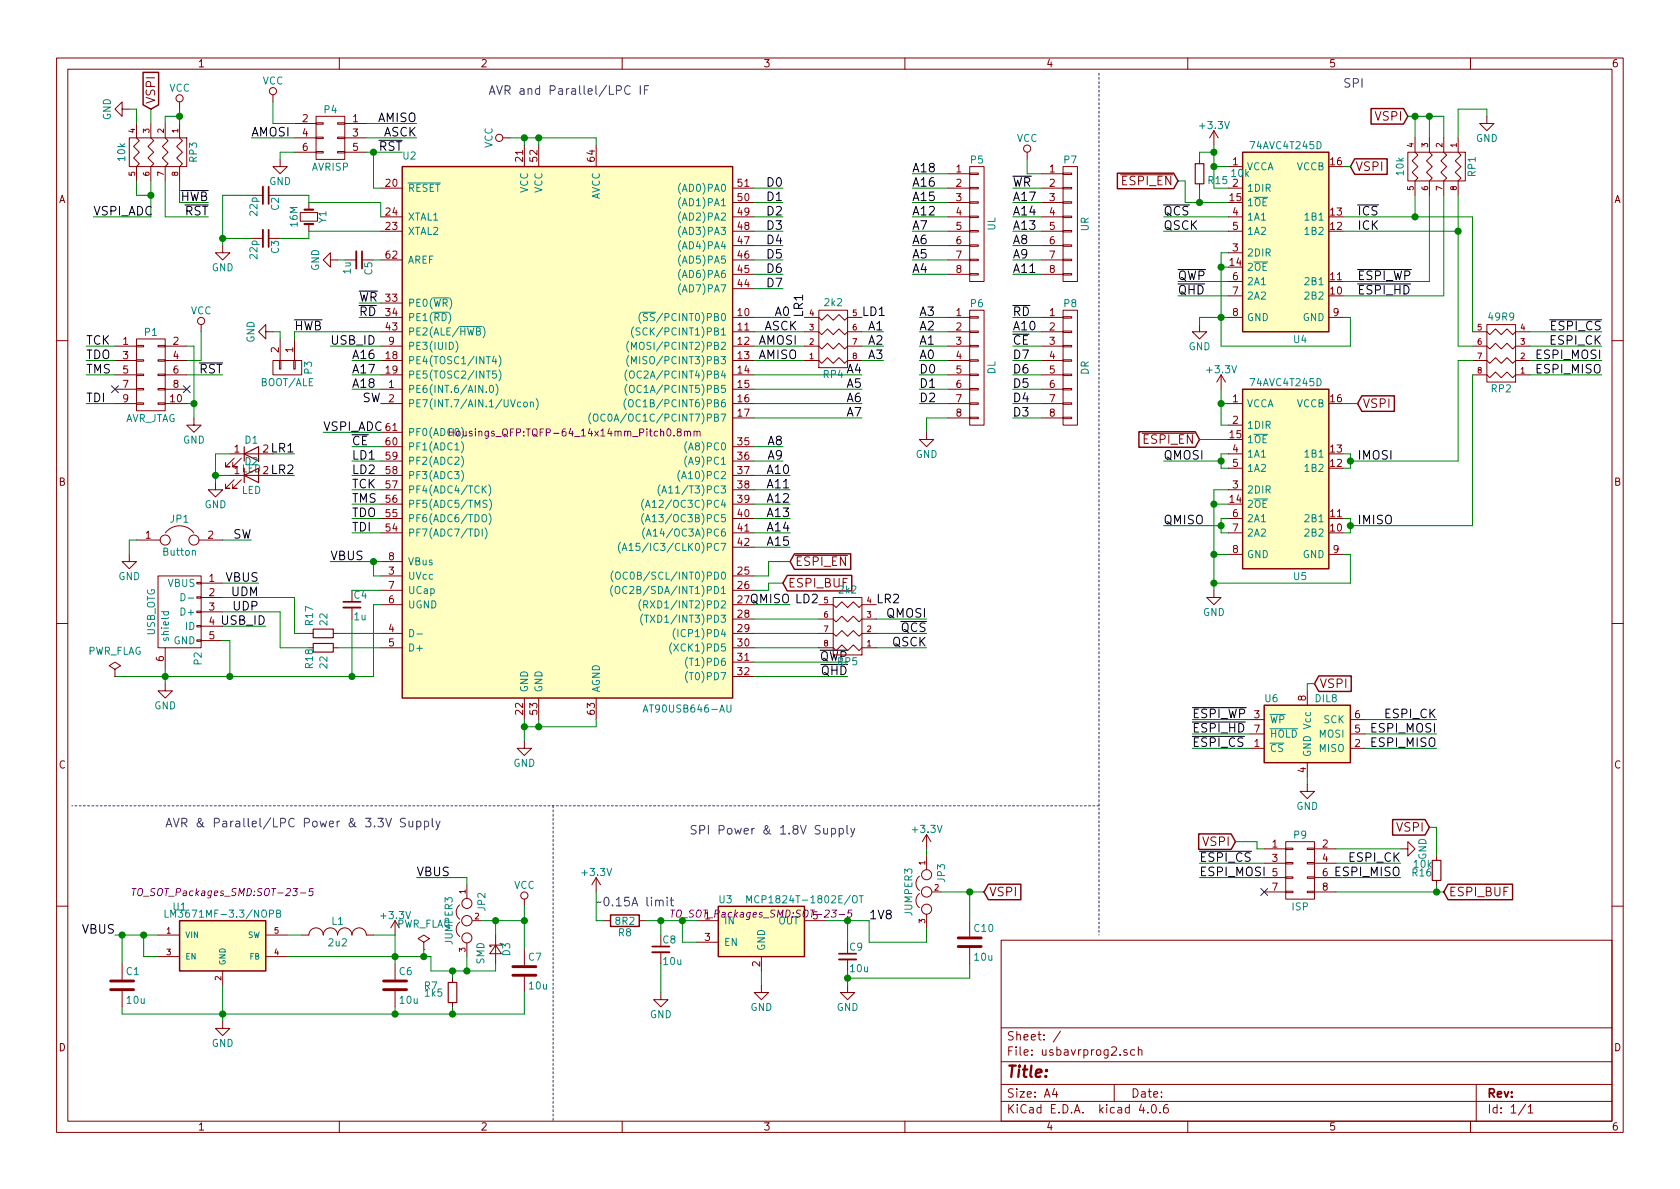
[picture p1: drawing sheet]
EESchema Schematic File Version 2
LIBS:usbavrprog2-rescue
LIBS:power
LIBS:device
LIBS:transistors
LIBS:conn
LIBS:linear
LIBS:regul
LIBS:74xx
LIBS:cmos4000
LIBS:adc-dac
LIBS:memory
LIBS:xilinx
LIBS:microcontrollers
LIBS:dsp
LIBS:microchip
LIBS:analog_switches
LIBS:motorola
LIBS:texas
LIBS:intel
LIBS:audio
LIBS:interface
LIBS:digital-audio
LIBS:philips
LIBS:display
LIBS:cypress
LIBS:siliconi
LIBS:opto
LIBS:atmel
LIBS:contrib
LIBS:valves
LIBS:at90usb646-au
LIBS:companions
LIBS:superhflash-cache
LIBS:usbavrprog2-cache
EELAYER 25 0
EELAYER END
$Descr A4 11693 8268
encoding utf-8
Sheet 1 1
Title ""
Date ""
Rev ""
Comp ""
Comment1 ""
Comment2 ""
Comment3 ""
Comment4 ""
$EndDescr
$Comp
L AT90USB646-AU U2
U 1 1
P 3950 3000
F 0 "U2" H 2800 4900 50  0000 L BNN
F 1 "AT90USB646-AU" H 5100 1050 50  0000 R BNN
F 2 "Housings_QFP:TQFP-64_14x14mm_Pitch0.8mm" H 4000 3000 50  0000 C CNN
F 3 "" H 3950 3000 50  0000 C CNN
	1    3950 3000
	1    0    0    -1  
$EndComp
$Comp
L USB_OTG-RESCUE-usbavrprog2 P2
U 1 1
P 1250 4250
F 0 "P2" H 1575 4125 50  0000 C CNN
F 1 "USB_OTG" H 1250 4450 50  0000 C CNN
F 2 "Connect:USB_Micro-B" V 1200 4150 50  0001 C CNN
F 3 "" V 1200 4150 50  0000 C CNN
	1    1250 4250
	0    -1   1    0   
$EndComp
$Comp
L GND #PWR01
U 1 1
P 1150 4750
F 0 "#PWR01" H 1150 4500 50  0001 C CNN
F 1 "GND" H 1150 4600 50  0000 C CNN
F 2 "" H 1150 4750 50  0000 C CNN
F 3 "" H 1150 4750 50  0000 C CNN
	1    1150 4750
	1    0    0    -1  
$EndComp
Text Label 1850 4350 2    60   ~ 0
USB_ID
Text Label 1800 4050 2    60   ~ 0
VBUS
Text Label 2300 3900 0    60   ~ 0
VBUS
Text Label 1800 4150 2    60   ~ 0
UDM
Text Label 1800 4250 2    60   ~ 0
UDP
$Comp
L GND #PWR02
U 1 1
P 3650 5150
F 0 "#PWR02" H 3650 4900 50  0001 C CNN
F 1 "GND" H 3650 5000 50  0000 C CNN
F 2 "" H 3650 5150 50  0000 C CNN
F 3 "" H 3650 5150 50  0000 C CNN
	1    3650 5150
	1    0    0    -1  
$EndComp
Text Label 2300 2400 0    60   ~ 0
USB_ID
$Comp
L C_Small C4
U 1 1
P 2450 4200
F 0 "C4" H 2460 4270 50  0000 L CNN
F 1 "1u" H 2460 4120 50  0000 L CNN
F 2 "Capacitors_SMD:C_0603_HandSoldering" H 2450 4200 50  0001 C CNN
F 3 "" H 2450 4200 50  0000 C CNN
	1    2450 4200
	1    0    0    -1  
$EndComp
$Comp
L TLV70018DDC U3
U 1 1
P 5300 6450
F 0 "U3" H 5050 6650 50  0000 C CNN
F 1 "MCP1824T-1802E/OT" H 5600 6650 50  0000 C CNN
F 2 "TO_SOT_Packages_SMD:SOT-23-5" H 5300 6550 50  0000 C CIN
F 3 "" H 5300 6450 50  0000 C CNN
	1    5300 6450
	1    0    0    -1  
$EndComp
$Comp
L R R8
U 1 1
P 4350 6400
F 0 "R8" V 4430 6400 50  0000 C CNN
F 1 "8R2" V 4350 6400 50  0000 C CNN
F 2 "Resistors_SMD:R_2512_HandSoldering" V 4280 6400 50  0001 C CNN
F 3 "" H 4350 6400 50  0000 C CNN
	1    4350 6400
	0    1    1    0   
$EndComp
$Comp
L +3.3V #PWR03
U 1 1
P 4150 6200
F 0 "#PWR03" H 4150 6050 50  0001 C CNN
F 1 "+3.3V" H 4150 6340 50  0000 C CNN
F 2 "" H 4150 6200 50  0000 C CNN
F 3 "" H 4150 6200 50  0000 C CNN
	1    4150 6200
	1    0    0    -1  
$EndComp
$Comp
L C_Small C8
U 1 1
P 4600 6600
F 0 "C8" H 4610 6670 50  0000 L CNN
F 1 "10u" H 4610 6520 50  0000 L CNN
F 2 "Capacitors_SMD:C_0805_HandSoldering" H 4600 6600 50  0001 C CNN
F 3 "" H 4600 6600 50  0000 C CNN
	1    4600 6600
	1    0    0    -1  
$EndComp
$Comp
L GND #PWR04
U 1 1
P 4600 6900
F 0 "#PWR04" H 4600 6650 50  0001 C CNN
F 1 "GND" H 4600 6750 50  0000 C CNN
F 2 "" H 4600 6900 50  0000 C CNN
F 3 "" H 4600 6900 50  0000 C CNN
	1    4600 6900
	1    0    0    -1  
$EndComp
$Comp
L C_Small C9
U 1 1
P 5900 6650
F 0 "C9" H 5910 6720 50  0000 L CNN
F 1 "10u" H 5910 6570 50  0000 L CNN
F 2 "Capacitors_SMD:C_0805_HandSoldering" H 5900 6650 50  0001 C CNN
F 3 "" H 5900 6650 50  0000 C CNN
	1    5900 6650
	1    0    0    -1  
$EndComp
$Comp
L GND #PWR05
U 1 1
P 5300 6850
F 0 "#PWR05" H 5300 6600 50  0001 C CNN
F 1 "GND" H 5300 6700 50  0000 C CNN
F 2 "" H 5300 6850 50  0000 C CNN
F 3 "" H 5300 6850 50  0000 C CNN
	1    5300 6850
	1    0    0    -1  
$EndComp
$Comp
L GND #PWR06
U 1 1
P 5900 6850
F 0 "#PWR06" H 5900 6600 50  0001 C CNN
F 1 "GND" H 5900 6700 50  0000 C CNN
F 2 "" H 5900 6850 50  0000 C CNN
F 3 "" H 5900 6850 50  0000 C CNN
	1    5900 6850
	1    0    0    -1  
$EndComp
Text Notes 4150 6300 0    60   ~ 0
~~0.15A limit
Text GLabel 6850 6200 2    60   Input ~ 0
VSPI
Text GLabel 8200 1250 0    60   Input ~ 0
~ESPI_EN
$Comp
L 74AVC4T245D U4
U 1 1
P 8950 1650
F 0 "U4" H 9050 950 50  0000 C CNN
F 1 "74AVC4T245D" H 8950 2300 50  0000 C CNN
F 2 "SMD_Packages:SO-16-N" H 8950 1550 50  0001 C CNN
F 3 "" H 8950 1550 50  0000 C CNN
	1    8950 1650
	1    0    0    -1  
$EndComp
$Comp
L +3.3V #PWR07
U 1 1
P 8450 1000
F 0 "#PWR07" H 8450 850 50  0001 C CNN
F 1 "+3.3V" H 8450 1140 50  0000 C CNN
F 2 "" H 8450 1000 50  0000 C CNN
F 3 "" H 8450 1000 50  0000 C CNN
	1    8450 1000
	1    0    0    -1  
$EndComp
$Comp
L GND #PWR08
U 1 1
P 8350 2250
F 0 "#PWR08" H 8350 2000 50  0001 C CNN
F 1 "GND" H 8350 2100 50  0000 C CNN
F 2 "" H 8350 2250 50  0000 C CNN
F 3 "" H 8350 2250 50  0000 C CNN
	1    8350 2250
	1    0    0    -1  
$EndComp
Text GLabel 9400 1150 2    60   Input ~ 0
VSPI
$Comp
L 74AVC4T245D U5
U 1 1
P 8950 3300
F 0 "U5" H 9050 2600 50  0000 C CNN
F 1 "74AVC4T245D" H 8950 3950 50  0000 C CNN
F 2 "SMD_Packages:SO-16-N" H 8950 3200 50  0001 C CNN
F 3 "" H 8950 3200 50  0000 C CNN
	1    8950 3300
	1    0    0    -1  
$EndComp
$Comp
L +3.3V #PWR09
U 1 1
P 8500 2700
F 0 "#PWR09" H 8500 2550 50  0001 C CNN
F 1 "+3.3V" H 8500 2840 50  0000 C CNN
F 2 "" H 8500 2700 50  0000 C CNN
F 3 "" H 8500 2700 50  0000 C CNN
	1    8500 2700
	1    0    0    -1  
$EndComp
Text GLabel 9450 2800 2    60   Input ~ 0
VSPI
Text GLabel 8350 3050 0    60   Input ~ 0
~ESPI_EN
$Comp
L GND #PWR010
U 1 1
P 8450 4100
F 0 "#PWR010" H 8450 3850 50  0001 C CNN
F 1 "GND" H 8450 3950 50  0000 C CNN
F 2 "" H 8450 4100 50  0000 C CNN
F 3 "" H 8450 4100 50  0000 C CNN
	1    8450 4100
	1    0    0    -1  
$EndComp
$Comp
L R_PACK4 RP1
U 1 1
P 9800 1150
F 0 "RP1" H 9800 1600 50  0000 C CNN
F 1 "10k" H 9800 1100 50  0000 C CNN
F 2 "Resistors_SMD:R_Array_Concave_4x0603" H 9800 1150 50  0001 C CNN
F 3 "" H 9800 1150 50  0000 C CNN
	1    9800 1150
	0    1    1    0   
$EndComp
Text GLabel 9800 800  0    60   Input ~ 0
VSPI
$Comp
L GND #PWR011
U 1 1
P 10350 800
F 0 "#PWR011" H 10350 550 50  0001 C CNN
F 1 "GND" H 10350 650 50  0000 C CNN
F 2 "" H 10350 800 50  0000 C CNN
F 3 "" H 10350 800 50  0000 C CNN
	1    10350 800 
	1    0    0    -1  
$EndComp
Text Label 11150 2300 2    60   ~ 0
~ESPI_CS
Text Label 11150 2400 2    60   ~ 0
ESPI_CK
Text Label 9450 1950 0    60   ~ 0
~ESPI_WP
Text Label 9450 2050 0    60   ~ 0
~ESPI_HD
Text Label 11150 2500 2    60   ~ 0
ESPI_MOSI
Text Label 11150 2600 2    60   ~ 0
ESPI_MISO
$Comp
L AT25_EEPROM U6
U 1 1
P 9100 5100
F 0 "U6" H 8800 5350 50  0000 L CNN
F 1 "DIL8" H 9150 5350 50  0000 L CNN
F 2 "Power_Integrations:PDIP-8" H 8750 5050 50  0001 C CNN
F 3 "" H 8750 5050 50  0000 C CNN
	1    9100 5100
	1    0    0    -1  
$EndComp
$Comp
L GND #PWR012
U 1 1
P 9100 5450
F 0 "#PWR012" H 9100 5200 50  0001 C CNN
F 1 "GND" H 9100 5300 50  0000 C CNN
F 2 "" H 9100 5450 50  0000 C CNN
F 3 "" H 9100 5450 50  0000 C CNN
	1    9100 5450
	1    0    0    -1  
$EndComp
Text GLabel 9150 4750 2    60   Input ~ 0
VSPI
Text Label 8300 5100 0    60   ~ 0
~ESPI_HD
Text Label 8300 5000 0    60   ~ 0
~ESPI_WP
Text Label 8300 5200 0    60   ~ 0
~ESPI_CS
Text Label 10000 5200 2    60   ~ 0
ESPI_MISO
Text Label 10000 5100 2    60   ~ 0
ESPI_MOSI
Text Label 10000 5000 2    60   ~ 0
ESPI_CK
$Comp
L CONN_02X04 P9
U 1 1
P 9050 6050
F 0 "P9" H 9050 6300 50  0000 C CNN
F 1 "ISP" H 9050 5800 50  0000 C CNN
F 2 "Pin_Headers:Pin_Header_Straight_2x04_Pitch2.54mm" H 9050 4850 50  0001 C CNN
F 3 "" H 9050 4850 50  0000 C CNN
	1    9050 6050
	1    0    0    -1  
$EndComp
$Comp
L GND #PWR013
U 1 1
P 9750 5900
F 0 "#PWR013" H 9750 5650 50  0001 C CNN
F 1 "GND" H 9750 5750 50  0000 C CNN
F 2 "" H 9750 5900 50  0000 C CNN
F 3 "" H 9750 5900 50  0000 C CNN
	1    9750 5900
	0    -1   -1   0   
$EndComp
NoConn ~ 8800 6200
$Comp
L R_Small R16
U 1 1
P 10000 6050
F 0 "R16" H 10030 6070 50  0000 L CNN
F 1 "10k" H 10030 6010 50  0000 L CNN
F 2 "Resistors_SMD:R_0603_HandSoldering" H 10000 6050 50  0001 C CNN
F 3 "" H 10000 6050 50  0000 C CNN
	1    10000 6050
	-1   0    0    1   
$EndComp
Text GLabel 8600 5850 0    60   Input ~ 0
VSPI
Text Label 8350 6000 0    60   ~ 0
~ESPI_CS
Text Label 8350 6100 0    60   ~ 0
ESPI_MOSI
Text Label 9750 6000 2    60   ~ 0
ESPI_CK
Text Label 9750 6100 2    60   ~ 0
ESPI_MISO
Text GLabel 9950 5750 0    60   Input ~ 0
VSPI
Text GLabel 10050 6200 2    60   Input ~ 0
ESPI_BUF
$Comp
L R_PACK4 RP2
U 1 1
P 10450 2250
F 0 "RP2" H 10450 2700 50  0000 C CNN
F 1 "49R9" H 10450 2200 50  0000 C CNN
F 2 "Resistors_SMD:R_Array_Concave_4x0603" H 10450 2250 50  0001 C CNN
F 3 "" H 10450 2250 50  0000 C CNN
	1    10450 2250
	-1   0    0    1   
$EndComp
$Comp
L C C6
U 1 1
P 2750 6850
F 0 "C6" H 2775 6950 50  0000 L CNN
F 1 "10u" H 2775 6750 50  0000 L CNN
F 2 "Capacitors_SMD:C_0805_HandSoldering" H 2788 6700 30  0001 C CNN
F 3 "" H 2750 6850 60  0000 C CNN
	1    2750 6850
	1    0    0    -1  
$EndComp
$Comp
L C C1
U 1 1
P 850 6850
F 0 "C1" H 875 6950 50  0000 L CNN
F 1 "10u" H 875 6750 50  0000 L CNN
F 2 "Capacitors_SMD:C_0805_HandSoldering" H 888 6700 30  0001 C CNN
F 3 "" H 850 6850 60  0000 C CNN
	1    850  6850
	1    0    0    -1  
$EndComp
$Comp
L GND #PWR014
U 1 1
P 1550 7100
F 0 "#PWR014" H 1550 6850 50  0001 C CNN
F 1 "GND" H 1550 6950 50  0000 C CNN
F 2 "" H 1550 7100 60  0000 C CNN
F 3 "" H 1550 7100 60  0000 C CNN
	1    1550 7100
	1    0    0    -1  
$EndComp
$Comp
L LM3671MF-3.3/NOPB U1
U 1 1
P 1550 6550
F 0 "U1" H 1250 6800 50  0000 C CNN
F 1 "LM3671MF-3.3/NOPB" H 1550 6750 50  0000 C CNN
F 2 "TO_SOT_Packages_SMD:SOT-23-5" H 1550 6900 50  0000 C CIN
F 3 "" H 1550 6550 50  0000 C CNN
	1    1550 6550
	1    0    0    -1  
$EndComp
$Comp
L INDUCTOR_SMALL L1
U 1 1
P 2350 6500
F 0 "L1" H 2350 6600 50  0000 C CNN
F 1 "2u2" H 2350 6450 50  0000 C CNN
F 2 "Resistors_SMD:R_0805_HandSoldering" H 2350 6500 50  0001 C CNN
F 3 "" H 2350 6500 50  0000 C CNN
	1    2350 6500
	1    0    0    -1  
$EndComp
Text Label 800  6500 2    60   ~ 0
VBUS
$Comp
L JUMPER3 JP2
U 1 1
P 3250 6400
F 0 "JP2" H 3050 6300 50  0000 L CNN
F 1 "JUMPER3" H 3250 6500 50  0000 C BNN
F 2 "Pin_Headers:Pin_Header_Straight_1x03_Pitch2.54mm" H 3250 6400 50  0001 C CNN
F 3 "" H 3250 6400 50  0000 C CNN
	1    3250 6400
	0    -1   1    0   
$EndComp
$Comp
L +3.3V #PWR015
U 1 1
P 2750 6500
F 0 "#PWR015" H 2750 6350 50  0001 C CNN
F 1 "+3.3V" H 2750 6640 50  0000 C CNN
F 2 "" H 2750 6500 50  0000 C CNN
F 3 "" H 2750 6500 50  0000 C CNN
	1    2750 6500
	1    0    0    -1  
$EndComp
Text Label 2900 6100 0    60   ~ 0
VBUS
$Comp
L VCC #PWR016
U 1 1
P 3650 6300
F 0 "#PWR016" H 3650 6150 50  0001 C CNN
F 1 "VCC" H 3650 6450 50  0000 C CNN
F 2 "" H 3650 6300 50  0000 C CNN
F 3 "" H 3650 6300 50  0000 C CNN
	1    3650 6300
	1    0    0    -1  
$EndComp
$Comp
L C C7
U 1 1
P 3650 6750
F 0 "C7" H 3675 6850 50  0000 L CNN
F 1 "10u" H 3675 6650 50  0000 L CNN
F 2 "Capacitors_SMD:C_0805_HandSoldering" H 3688 6600 30  0001 C CNN
F 3 "" H 3650 6750 60  0000 C CNN
	1    3650 6750
	1    0    0    -1  
$EndComp
$Comp
L D_Schottky_Small D3
U 1 1
P 3450 6600
F 0 "D3" H 3400 6680 50  0000 L CNN
F 1 "SMD" H 3400 6500 50  0000 L CNN
F 2 "Diodes_SMD:D_SOD-323_HandSoldering" V 3450 6600 50  0001 C CNN
F 3 "" V 3450 6600 50  0000 C CNN
	1    3450 6600
	0    1    1    0   
$EndComp
$Comp
L JUMPER3 JP3
U 1 1
P 6450 6200
F 0 "JP3" H 6250 6100 50  0000 L CNN
F 1 "JUMPER3" H 6450 6300 50  0000 C BNN
F 2 "Pin_Headers:Pin_Header_Straight_1x03_Pitch2.54mm" H 6450 6200 50  0001 C CNN
F 3 "" H 6450 6200 50  0000 C CNN
	1    6450 6200
	0    -1   1    0   
$EndComp
$Comp
L C C10
U 1 1
P 6750 6550
F 0 "C10" H 6775 6650 50  0000 L CNN
F 1 "10u" H 6775 6450 50  0000 L CNN
F 2 "Capacitors_SMD:C_0805_HandSoldering" H 6788 6400 30  0001 C CNN
F 3 "" H 6750 6550 60  0000 C CNN
	1    6750 6550
	1    0    0    -1  
$EndComp
Text Label 6050 6400 0    60   ~ 0
1V8
$Comp
L +3.3V #PWR017
U 1 1
P 6450 5900
F 0 "#PWR017" H 6450 5750 50  0001 C CNN
F 1 "+3.3V" H 6450 6040 50  0000 C CNN
F 2 "" H 6450 5900 50  0000 C CNN
F 3 "" H 6450 5900 50  0000 C CNN
	1    6450 5900
	1    0    0    -1  
$EndComp
$Comp
L VCC #PWR018
U 1 1
P 3550 950
F 0 "#PWR018" H 3550 800 50  0001 C CNN
F 1 "VCC" H 3550 1100 50  0000 C CNN
F 2 "" H 3550 950 50  0000 C CNN
F 3 "" H 3550 950 50  0000 C CNN
	1    3550 950 
	0    -1   -1   0   
$EndComp
$Comp
L C_Small C5
U 1 1
P 2500 1800
F 0 "C5" H 2510 1870 50  0000 L CNN
F 1 "1u" H 2510 1720 50  0000 L CNN
F 2 "Capacitors_SMD:C_0603_HandSoldering" H 2500 1800 50  0001 C CNN
F 3 "" H 2500 1800 50  0000 C CNN
	1    2500 1800
	0    1    1    0   
$EndComp
$Comp
L GND #PWR019
U 1 1
P 2350 1800
F 0 "#PWR019" H 2350 1550 50  0001 C CNN
F 1 "GND" H 2350 1650 50  0000 C CNN
F 2 "" H 2350 1800 50  0000 C CNN
F 3 "" H 2350 1800 50  0000 C CNN
	1    2350 1800
	0    1    1    0   
$EndComp
$Comp
L GND #PWR020
U 1 1
P 1900 2300
F 0 "#PWR020" H 1900 2050 50  0001 C CNN
F 1 "GND" H 1900 2150 50  0000 C CNN
F 2 "" H 1900 2300 50  0000 C CNN
F 3 "" H 1900 2300 50  0000 C CNN
	1    1900 2300
	0    1    1    0   
$EndComp
$Comp
L CONN_01X02 P3
U 1 1
P 2000 2550
F 0 "P3" H 2000 2700 50  0000 C CNN
F 1 "BOOT/ALE" V 2100 2550 50  0000 C CNN
F 2 "Pin_Headers:Pin_Header_Straight_1x02_Pitch2.54mm" H 2000 2550 50  0001 C CNN
F 3 "" H 2000 2550 50  0000 C CNN
	1    2000 2550
	0    1    1    0   
$EndComp
$Comp
L VCC #PWR021
U 1 1
P 1250 750
F 0 "#PWR021" H 1250 600 50  0001 C CNN
F 1 "VCC" H 1250 900 50  0000 C CNN
F 2 "" H 1250 750 50  0000 C CNN
F 3 "" H 1250 750 50  0000 C CNN
	1    1250 750 
	1    0    0    -1  
$EndComp
Text Label 2500 2200 0    60   ~ 0
~RD
Text Label 2500 2100 0    60   ~ 0
~WR
$Comp
L Crystal_Small Y1
U 1 1
P 2150 1500
F 0 "Y1" H 2150 1600 50  0000 C CNN
F 1 "16M" H 2150 1400 50  0000 C CNN
F 2 "Crystals:Crystal_HC49-U_Vertical" H 2150 1500 50  0001 C CNN
F 3 "" H 2150 1500 50  0000 C CNN
	1    2150 1500
	0    1    1    0   
$EndComp
$Comp
L C_Small C2
U 1 1
P 1850 1350
F 0 "C2" H 1860 1420 50  0000 L CNN
F 1 "22p" H 1860 1270 50  0000 L CNN
F 2 "Capacitors_SMD:C_0603_HandSoldering" H 1850 1350 50  0001 C CNN
F 3 "" H 1850 1350 50  0000 C CNN
	1    1850 1350
	0    1    1    0   
$EndComp
$Comp
L C_Small C3
U 1 1
P 1850 1650
F 0 "C3" H 1860 1720 50  0000 L CNN
F 1 "22p" H 1860 1570 50  0000 L CNN
F 2 "Capacitors_SMD:C_0603_HandSoldering" H 1850 1650 50  0001 C CNN
F 3 "" H 1850 1650 50  0000 C CNN
	1    1850 1650
	0    1    1    0   
$EndComp
$Comp
L GND #PWR022
U 1 1
P 1550 1700
F 0 "#PWR022" H 1550 1450 50  0001 C CNN
F 1 "GND" H 1550 1550 50  0000 C CNN
F 2 "" H 1550 1700 50  0000 C CNN
F 3 "" H 1550 1700 50  0000 C CNN
	1    1550 1700
	1    0    0    -1  
$EndComp
$Comp
L CONN_02X03 P4
U 1 1
P 2300 950
F 0 "P4" H 2300 1150 50  0000 C CNN
F 1 "AVRISP" H 2300 750 50  0000 C CNN
F 2 "Pin_Headers:Pin_Header_Straight_2x03_Pitch2.54mm" H 2300 -250 50  0001 C CNN
F 3 "" H 2300 -250 50  0000 C CNN
	1    2300 950 
	-1   0    0    -1  
$EndComp
$Comp
L GND #PWR023
U 1 1
P 1950 1100
F 0 "#PWR023" H 1950 850 50  0001 C CNN
F 1 "GND" H 1950 950 50  0000 C CNN
F 2 "" H 1950 1100 50  0000 C CNN
F 3 "" H 1950 1100 50  0000 C CNN
	1    1950 1100
	1    0    0    -1  
$EndComp
$Comp
L VCC #PWR024
U 1 1
P 1900 700
F 0 "#PWR024" H 1900 550 50  0001 C CNN
F 1 "VCC" H 1900 850 50  0000 C CNN
F 2 "" H 1900 700 50  0000 C CNN
F 3 "" H 1900 700 50  0000 C CNN
	1    1900 700 
	1    0    0    -1  
$EndComp
Text Label 2800 1050 2    60   ~ 0
~RST
Text Label 1750 950  0    60   ~ 0
AMOSI
Text Label 2900 850  2    60   ~ 0
AMISO
Text Label 2900 950  2    60   ~ 0
ASCK
Text Label 5550 2400 2    60   ~ 0
AMOSI
Text Label 5550 2500 2    60   ~ 0
AMISO
Text Label 5550 2300 2    60   ~ 0
ASCK
$Comp
L R_Small R15
U 1 1
P 8350 1200
F 0 "R15" H 8150 1250 50  0000 L CNN
F 1 "10k" H 8000 1200 50  0000 L CNN
F 2 "Resistors_SMD:R_0603_HandSoldering" H 8350 1200 50  0001 C CNN
F 3 "" H 8350 1200 50  0000 C CNN
	1    8350 1200
	-1   0    0    1   
$EndComp
Text Label 8200 1950 0    60   ~ 0
~QWP
Text Label 8200 2050 0    60   ~ 0
~QHD
Text Label 8100 1500 0    60   ~ 0
~QCS
Text Label 8100 1600 0    60   ~ 0
QSCK
Text Label 8100 3200 0    60   ~ 0
QMOSI
Text Label 8100 3650 0    60   ~ 0
QMISO
Text Label 6450 4400 2    60   ~ 0
~QCS
Text Label 6450 4500 2    60   ~ 0
QSCK
Text Label 6450 4300 2    60   ~ 0
QMOSI
Text Label 5500 4200 2    60   ~ 0
QMISO
Text Label 5900 4600 2    60   ~ 0
~QWP
Text Label 5900 4700 2    60   ~ 0
~QHD
Text GLabel 5500 3900 2    60   Input ~ 0
~ESPI_EN
Text GLabel 5450 4050 2    60   Input ~ 0
ESPI_BUF
$Comp
L GND #PWR025
U 1 1
P 900 750
F 0 "#PWR025" H 900 500 50  0001 C CNN
F 1 "GND" H 900 600 50  0000 C CNN
F 2 "" H 900 750 50  0000 C CNN
F 3 "" H 900 750 50  0000 C CNN
	1    900  750 
	0    1    1    0   
$EndComp
Text GLabel 1050 750  1    60   Input ~ 0
VSPI
$Comp
L R_Small R7
U 1 1
P 3150 6900
F 0 "R7" H 2950 6950 50  0000 L CNN
F 1 "1k5" H 2950 6900 50  0000 L CNN
F 2 "Resistors_SMD:R_0603_HandSoldering" H 3150 6900 50  0001 C CNN
F 3 "" H 3150 6900 50  0000 C CNN
	1    3150 6900
	1    0    0    -1  
$EndComp
$Comp
L CONN_01X08 P7
U 1 1
P 7450 1550
F 0 "P7" H 7450 2000 50  0000 C CNN
F 1 "UR" V 7550 1550 50  0000 C CNN
F 2 "Pin_Headers:Pin_Header_Straight_1x08_Pitch2.54mm" H 7450 1550 50  0001 C CNN
F 3 "" H 7450 1550 50  0000 C CNN
	1    7450 1550
	1    0    0    -1  
$EndComp
$Comp
L VCC #PWR026
U 1 1
P 7150 1100
F 0 "#PWR026" H 7150 950 50  0001 C CNN
F 1 "VCC" H 7150 1250 50  0000 C CNN
F 2 "" H 7150 1100 50  0000 C CNN
F 3 "" H 7150 1100 50  0000 C CNN
	1    7150 1100
	1    0    0    -1  
$EndComp
Text Label 7050 1300 0    60   ~ 0
~WR
Text Label 7050 1400 0    60   ~ 0
A17
Text Label 7050 1500 0    60   ~ 0
A14
Text Label 7050 1600 0    60   ~ 0
A13
Text Label 7050 1700 0    60   ~ 0
A8
Text Label 7050 1800 0    60   ~ 0
A9
Text Label 7050 1900 0    60   ~ 0
A11
$Comp
L CONN_01X08 P8
U 1 1
P 7450 2550
F 0 "P8" H 7450 3000 50  0000 C CNN
F 1 "DR" V 7550 2550 50  0000 C CNN
F 2 "Pin_Headers:Pin_Header_Straight_1x08_Pitch2.54mm" H 7450 2550 50  0001 C CNN
F 3 "" H 7450 2550 50  0000 C CNN
	1    7450 2550
	1    0    0    -1  
$EndComp
Text Label 7050 2200 0    60   ~ 0
~RD
Text Label 7050 2300 0    60   ~ 0
A10
Text Label 7050 2400 0    60   ~ 0
~CE
Text Label 7050 2500 0    60   ~ 0
D7
Text Label 7050 2600 0    60   ~ 0
D6
Text Label 7050 2700 0    60   ~ 0
D5
Text Label 7050 2800 0    60   ~ 0
D4
Text Label 7050 2900 0    60   ~ 0
D3
$Comp
L CONN_01X08 P5
U 1 1
P 6800 1550
F 0 "P5" H 6800 2000 50  0000 C CNN
F 1 "UL" V 6900 1550 50  0000 C CNN
F 2 "Pin_Headers:Pin_Header_Straight_1x08_Pitch2.54mm" H 6800 1550 50  0001 C CNN
F 3 "" H 6800 1550 50  0000 C CNN
	1    6800 1550
	1    0    0    -1  
$EndComp
Text Label 6350 1200 0    60   ~ 0
A18
Text Label 6350 1300 0    60   ~ 0
A16
Text Label 6350 1400 0    60   ~ 0
A15
Text Label 6350 1500 0    60   ~ 0
A12
Text Label 6350 1600 0    60   ~ 0
A7
Text Label 6350 1700 0    60   ~ 0
A6
Text Label 6350 1800 0    60   ~ 0
A5
Text Label 6350 1900 0    60   ~ 0
A4
$Comp
L CONN_01X08 P6
U 1 1
P 6800 2550
F 0 "P6" H 6800 3000 50  0000 C CNN
F 1 "DL" V 6900 2550 50  0000 C CNN
F 2 "Pin_Headers:Pin_Header_Straight_1x08_Pitch2.54mm" H 6800 2550 50  0001 C CNN
F 3 "" H 6800 2550 50  0000 C CNN
	1    6800 2550
	1    0    0    -1  
$EndComp
$Comp
L GND #PWR027
U 1 1
P 6450 3000
F 0 "#PWR027" H 6450 2750 50  0001 C CNN
F 1 "GND" H 6450 2850 50  0000 C CNN
F 2 "" H 6450 3000 50  0000 C CNN
F 3 "" H 6450 3000 50  0000 C CNN
	1    6450 3000
	1    0    0    -1  
$EndComp
Text Label 6400 2800 0    60   ~ 0
D2
Text Label 6400 2700 0    60   ~ 0
D1
Text Label 6400 2600 0    60   ~ 0
D0
Text Label 6400 2500 0    60   ~ 0
A0
Text Label 6400 2400 0    60   ~ 0
A1
Text Label 6400 2300 0    60   ~ 0
A2
Text Label 6400 2200 0    60   ~ 0
A3
Text Label 5450 1300 2    60   ~ 0
D0
Text Label 5450 1400 2    60   ~ 0
D1
Text Label 5450 1500 2    60   ~ 0
D2
Text Label 5450 1600 2    60   ~ 0
D3
Text Label 5450 1700 2    60   ~ 0
D4
Text Label 5450 1800 2    60   ~ 0
D5
Text Label 5450 1900 2    60   ~ 0
D6
Text Label 5450 2000 2    60   ~ 0
D7
Text Label 5450 3100 2    60   ~ 0
A8
Text Label 5450 3200 2    60   ~ 0
A9
Text Label 5500 3300 2    60   ~ 0
A10
Text Label 5500 3400 2    60   ~ 0
A11
Text Label 5500 3500 2    60   ~ 0
A12
Text Label 5500 3600 2    60   ~ 0
A13
Text Label 5500 3700 2    60   ~ 0
A14
Text Label 5500 3800 2    60   ~ 0
A15
Text Label 5500 2200 2    60   ~ 0
A0
Text Label 6150 2300 2    60   ~ 0
A1
Text Label 6150 2400 2    60   ~ 0
A2
Text Label 6150 2500 2    60   ~ 0
A3
Text Label 6000 2600 2    60   ~ 0
A4
Text Label 6000 2700 2    60   ~ 0
A5
Text Label 6000 2800 2    60   ~ 0
A6
Text Label 6000 2900 2    60   ~ 0
A7
Text Label 2450 3100 0    60   ~ 0
~CE
Text Label 2450 2500 0    60   ~ 0
A16
Text Label 2450 2600 0    60   ~ 0
A17
Text Label 2450 2700 0    60   ~ 0
A18
$Comp
L LED D1
U 1 1
P 1750 3150
F 0 "D1" H 1750 3250 50  0000 C CNN
F 1 "LED" H 1750 3050 50  0000 C CNN
F 2 "LEDs:LED_0603" H 1750 3150 50  0001 C CNN
F 3 "" H 1750 3150 50  0000 C CNN
	1    1750 3150
	1    0    0    -1  
$EndComp
$Comp
L LED D2
U 1 1
P 1750 3300
F 0 "D2" H 1750 3400 50  0000 C CNN
F 1 "LED" H 1750 3200 50  0000 C CNN
F 2 "LEDs:LED_0603" H 1750 3300 50  0001 C CNN
F 3 "" H 1750 3300 50  0000 C CNN
	1    1750 3300
	1    0    0    -1  
$EndComp
Wire Wire Line
	1150 4650 1150 4750
Wire Wire Line
	800  4700 2600 4700
Wire Wire Line
	1600 4700 1600 4450
Wire Wire Line
	1600 4450 1550 4450
Connection ~ 1150 4700
Wire Wire Line
	1550 4350 1850 4350
Wire Wire Line
	1950 4500 1950 4250
Wire Wire Line
	1950 4250 1550 4250
Wire Wire Line
	1550 4150 2050 4150
Wire Wire Line
	2050 4150 2050 4400
Wire Wire Line
	2600 4700 2600 4200
Wire Wire Line
	2600 4200 2650 4200
Connection ~ 1600 4700
Wire Wire Line
	1550 4050 1800 4050
Wire Wire Line
	2300 3900 2650 3900
Wire Wire Line
	3650 5000 3650 5150
Wire Wire Line
	3650 5050 4150 5050
Wire Wire Line
	3750 5050 3750 5000
Connection ~ 3650 5050
Wire Wire Line
	4150 5050 4150 5000
Connection ~ 3750 5050
Wire Wire Line
	2650 2400 2300 2400
Wire Wire Line
	2450 4300 2450 4700
Connection ~ 2450 4700
Wire Wire Line
	2450 4100 2650 4100
Wire Wire Line
	2650 4000 2600 4000
Wire Wire Line
	2600 4000 2600 3900
Connection ~ 2600 3900
Wire Wire Line
	4150 6200 4150 6400
Wire Wire Line
	4150 6400 4200 6400
Wire Wire Line
	4500 6400 4850 6400
Wire Wire Line
	4600 6900 4600 6700
Wire Wire Line
	5750 6400 6050 6400
Wire Wire Line
	5300 6850 5300 6750
Wire Wire Line
	5900 6750 5900 6850
Wire Wire Line
	5900 6550 5900 6400
Connection ~ 5900 6400
Wire Wire Line
	8450 1000 8450 1300
Wire Wire Line
	8450 1150 8550 1150
Wire Wire Line
	8250 1400 8550 1400
Wire Wire Line
	8450 1300 8550 1300
Connection ~ 8450 1150
Wire Wire Line
	8200 2050 8550 2050
Wire Wire Line
	8500 1750 8500 2400
Wire Wire Line
	8350 2200 8550 2200
Wire Wire Line
	8500 2400 9400 2400
Wire Wire Line
	9400 2400 9400 2200
Wire Wire Line
	9400 2200 9350 2200
Wire Wire Line
	9400 1150 9350 1150
Wire Wire Line
	8550 2800 8500 2800
Wire Wire Line
	8500 2700 8500 2950
Wire Wire Line
	9450 2800 9350 2800
Wire Wire Line
	8350 3050 8550 3050
Wire Wire Line
	8550 3150 8500 3150
Wire Wire Line
	8500 3150 8500 3250
Wire Wire Line
	8500 3250 8550 3250
Wire Wire Line
	8550 3600 8500 3600
Wire Wire Line
	8500 3600 8500 3700
Wire Wire Line
	8500 3700 8550 3700
Wire Wire Line
	9350 3150 9400 3150
Wire Wire Line
	9400 3150 9400 3250
Wire Wire Line
	9400 3250 9350 3250
Wire Wire Line
	9350 3600 9400 3600
Wire Wire Line
	9400 3600 9400 3700
Wire Wire Line
	9400 3700 9350 3700
Wire Wire Line
	8450 3400 8450 4100
Wire Wire Line
	8450 3850 8550 3850
Wire Wire Line
	9350 3850 9400 3850
Wire Wire Line
	9400 3850 9400 4050
Wire Wire Line
	9400 4050 8450 4050
Connection ~ 8450 4050
Wire Wire Line
	8100 3200 8500 3200
Connection ~ 8500 3200
Wire Wire Line
	8100 3650 8500 3650
Connection ~ 8500 3650
Wire Wire Line
	9800 800  10050 800 
Wire Wire Line
	9850 800  9850 950 
Wire Wire Line
	10350 800  10350 750 
Wire Wire Line
	10350 750  10150 750 
Wire Wire Line
	10150 750  10150 950 
Wire Wire Line
	9950 800  9950 950 
Connection ~ 9850 800 
Wire Wire Line
	10050 800  10050 950 
Connection ~ 9950 800 
Wire Wire Line
	9350 1500 10250 1500
Wire Wire Line
	9850 1500 9850 1350
Connection ~ 9850 1500
Wire Wire Line
	9350 1600 10150 1600
Wire Wire Line
	10150 1350 10150 2400
Connection ~ 10150 1600
Wire Wire Line
	9950 1950 9950 1350
Wire Wire Line
	10050 2050 10050 1350
Connection ~ 9400 3650
Connection ~ 9400 3200
Wire Wire Line
	10650 2300 11150 2300
Wire Wire Line
	10650 2400 11150 2400
Wire Wire Line
	10650 2500 11150 2500
Wire Wire Line
	10650 2600 11150 2600
Wire Wire Line
	9150 4750 9100 4750
Wire Wire Line
	9100 4750 9100 4800
Wire Wire Line
	9100 5450 9100 5400
Wire Wire Line
	8300 5200 8700 5200
Wire Wire Line
	8300 5100 8700 5100
Wire Wire Line
	8300 5000 8700 5000
Wire Wire Line
	10000 5000 9500 5000
Wire Wire Line
	10000 5100 9500 5100
Wire Wire Line
	10000 5200 9500 5200
Wire Wire Line
	8750 5900 8800 5900
Wire Wire Line
	9300 5900 9750 5900
Wire Wire Line
	8350 6000 8800 6000
Wire Wire Line
	8350 6100 8800 6100
Wire Wire Line
	9300 6000 9750 6000
Wire Wire Line
	9300 6100 9750 6100
Wire Wire Line
	9300 6200 10050 6200
Wire Wire Line
	8750 5900 8750 5850
Wire Wire Line
	8750 5850 8600 5850
Wire Wire Line
	9950 5750 10000 5750
Wire Wire Line
	10000 5750 10000 5950
Wire Wire Line
	10000 6150 10000 6200
Connection ~ 10000 6200
Wire Wire Line
	10250 1500 10250 2300
Wire Wire Line
	10150 2400 10250 2400
Wire Wire Line
	9400 3200 10150 3200
Wire Wire Line
	9400 3650 10250 3650
Wire Wire Line
	4850 6550 4750 6550
Wire Wire Line
	4750 6550 4750 6400
Connection ~ 4750 6400
Wire Wire Line
	4600 6500 4600 6400
Connection ~ 4600 6400
Wire Wire Line
	1100 6650 1000 6650
Wire Wire Line
	1000 6650 1000 6500
Wire Wire Line
	800  6500 1100 6500
Connection ~ 1000 6500
Wire Wire Line
	2000 6500 2100 6500
Wire Wire Line
	2750 6500 2750 6700
Wire Wire Line
	2000 6650 3000 6650
Wire Wire Line
	1550 6850 1550 7100
Wire Wire Line
	850  6500 850  6700
Connection ~ 850  6500
Wire Wire Line
	850  7050 3650 7050
Wire Wire Line
	850  7050 850  7000
Connection ~ 1550 7050
Wire Wire Line
	2600 6500 2750 6500
Wire Wire Line
	2750 7050 2750 7000
Connection ~ 2750 6650
Wire Wire Line
	3000 6650 3000 6750
Wire Wire Line
	3000 6750 3450 6750
Wire Wire Line
	3250 6750 3250 6650
Wire Wire Line
	2900 6100 3250 6100
Wire Wire Line
	3250 6100 3250 6150
Wire Wire Line
	3350 6400 3650 6400
Wire Wire Line
	3650 7050 3650 6900
Connection ~ 2750 7050
Wire Wire Line
	3650 6300 3650 6600
Connection ~ 3650 6400
Wire Wire Line
	3450 6750 3450 6700
Connection ~ 3250 6750
Wire Wire Line
	3450 6500 3450 6400
Connection ~ 3450 6400
Wire Wire Line
	6550 6200 6850 6200
Wire Wire Line
	5900 6800 6750 6800
Wire Wire Line
	6750 6800 6750 6700
Connection ~ 5900 6800
Wire Wire Line
	6750 6400 6750 6200
Connection ~ 6750 6200
Wire Wire Line
	6450 6450 6450 6550
Wire Wire Line
	6450 6550 6050 6550
Wire Wire Line
	6050 6550 6050 6400
Wire Wire Line
	6450 5900 6450 5950
Wire Wire Line
	3550 950  4150 950 
Wire Wire Line
	4150 950  4150 1000
Wire Wire Line
	3750 950  3750 1000
Connection ~ 3750 950 
Wire Wire Line
	3650 950  3650 1000
Connection ~ 3650 950 
Wire Wire Line
	2350 1800 2400 1800
Wire Wire Line
	2600 1800 2650 1800
Wire Wire Line
	1900 2300 1950 2300
Wire Wire Line
	1950 2300 1950 2350
Wire Wire Line
	2050 2300 2650 2300
Wire Wire Line
	2050 2300 2050 2350
Wire Wire Line
	2650 2200 2500 2200
Wire Wire Line
	2650 2100 2500 2100
Wire Wire Line
	2650 1600 2150 1600
Wire Wire Line
	2650 1500 2650 1400
Wire Wire Line
	2650 1400 2150 1400
Wire Wire Line
	1550 1350 1550 1700
Wire Wire Line
	1550 1350 1750 1350
Wire Wire Line
	1750 1650 1550 1650
Connection ~ 1550 1650
Wire Wire Line
	1950 1350 2150 1350
Wire Wire Line
	2150 1350 2150 1400
Wire Wire Line
	1950 1650 2150 1650
Wire Wire Line
	2150 1650 2150 1600
Wire Wire Line
	1950 1100 1950 1050
Wire Wire Line
	1950 1050 2050 1050
Wire Wire Line
	1900 850  2050 850 
Wire Wire Line
	1900 850  1900 700 
Wire Wire Line
	2600 1300 2650 1300
Wire Wire Line
	2550 1050 2800 1050
Connection ~ 2600 1050
Wire Wire Line
	2050 950  1750 950 
Wire Wire Line
	2900 950  2550 950 
Wire Wire Line
	2900 850  2550 850 
Wire Wire Line
	5250 2400 5600 2400
Wire Wire Line
	5250 2500 5600 2500
Wire Wire Line
	5250 2300 5600 2300
Wire Wire Line
	8350 1400 8350 1300
Connection ~ 8350 1400
Wire Wire Line
	8350 1100 8350 1050
Wire Wire Line
	8350 1050 8450 1050
Connection ~ 8450 1050
Wire Wire Line
	8250 1400 8250 1250
Wire Wire Line
	8250 1250 8200 1250
Wire Wire Line
	8500 1750 8550 1750
Connection ~ 8500 2200
Wire Wire Line
	9350 1950 9950 1950
Wire Wire Line
	9350 2050 10050 2050
Wire Wire Line
	10150 3200 10150 2500
Wire Wire Line
	10150 2500 10250 2500
Wire Wire Line
	10250 3650 10250 2600
Wire Wire Line
	8500 2950 8550 2950
Connection ~ 8500 2800
Wire Wire Line
	8450 3400 8550 3400
Connection ~ 8450 3850
Wire Wire Line
	8100 1600 8550 1600
Wire Wire Line
	8200 1950 8550 1950
Wire Wire Line
	8350 2200 8350 2250
Wire Wire Line
	8100 1500 8550 1500
Wire Wire Line
	5500 4200 5250 4200
Wire Wire Line
	5250 4300 5700 4300
Wire Wire Line
	5250 4400 5700 4400
Wire Wire Line
	5250 4500 5700 4500
Wire Wire Line
	6100 4300 6450 4300
Wire Wire Line
	6450 4400 6100 4400
Wire Wire Line
	6450 4500 6100 4500
Wire Wire Line
	5250 4600 5900 4600
Wire Wire Line
	5900 4700 5250 4700
Wire Wire Line
	5250 4000 5350 4000
Wire Wire Line
	5350 4000 5350 3900
Wire Wire Line
	5350 3900 5500 3900
Wire Wire Line
	5250 4100 5350 4100
Wire Wire Line
	5350 4100 5350 4050
Wire Wire Line
	5350 4050 5450 4050
Wire Wire Line
	2250 3000 2650 3000
Wire Wire Line
	3150 6800 3150 6750
Connection ~ 3150 6750
Wire Wire Line
	3150 7000 3150 7050
Connection ~ 3150 7050
Wire Wire Line
	7250 1200 7150 1200
Wire Wire Line
	7150 1200 7150 1100
Wire Wire Line
	7050 1300 7250 1300
Wire Wire Line
	7050 1400 7250 1400
Wire Wire Line
	7050 1500 7250 1500
Wire Wire Line
	7050 1600 7250 1600
Wire Wire Line
	7050 1700 7250 1700
Wire Wire Line
	7050 1800 7250 1800
Wire Wire Line
	7050 1900 7250 1900
Wire Wire Line
	7050 2200 7250 2200
Wire Wire Line
	7050 2300 7250 2300
Wire Wire Line
	7050 2400 7250 2400
Wire Wire Line
	7050 2500 7250 2500
Wire Wire Line
	7050 2600 7250 2600
Wire Wire Line
	7050 2700 7250 2700
Wire Wire Line
	7050 2800 7250 2800
Wire Wire Line
	7050 2900 7250 2900
Wire Wire Line
	6350 1200 6600 1200
Wire Wire Line
	6350 1300 6600 1300
Wire Wire Line
	6350 1400 6600 1400
Wire Wire Line
	6350 1500 6600 1500
Wire Wire Line
	6350 1600 6600 1600
Wire Wire Line
	6350 1700 6600 1700
Wire Wire Line
	6350 1800 6600 1800
Wire Wire Line
	6350 1900 6600 1900
Wire Wire Line
	6450 3000 6450 2900
Wire Wire Line
	6450 2900 6600 2900
Wire Wire Line
	6400 2800 6600 2800
Wire Wire Line
	6400 2700 6600 2700
Wire Wire Line
	6400 2600 6600 2600
Wire Wire Line
	6400 2500 6600 2500
Wire Wire Line
	6400 2400 6600 2400
Wire Wire Line
	6400 2300 6600 2300
Wire Wire Line
	6400 2200 6600 2200
Wire Wire Line
	5250 2000 5450 2000
Wire Wire Line
	5250 1900 5450 1900
Wire Wire Line
	5250 1800 5450 1800
Wire Wire Line
	5250 1700 5450 1700
Wire Wire Line
	5250 1600 5450 1600
Wire Wire Line
	5250 1500 5450 1500
Wire Wire Line
	5250 1400 5450 1400
Wire Wire Line
	5250 1300 5450 1300
Wire Wire Line
	5250 3100 5450 3100
Wire Wire Line
	5250 3200 5450 3200
Wire Wire Line
	5500 3300 5250 3300
Wire Wire Line
	5500 3400 5250 3400
Wire Wire Line
	5250 3500 5500 3500
Wire Wire Line
	5250 3600 5500 3600
Wire Wire Line
	5250 3700 5500 3700
Wire Wire Line
	5250 3800 5500 3800
Wire Wire Line
	5500 2200 5250 2200
Wire Wire Line
	5250 2900 6000 2900
Wire Wire Line
	6000 2800 5250 2800
Wire Wire Line
	5250 2700 6000 2700
Wire Wire Line
	6000 2600 5250 2600
Wire Wire Line
	6150 2500 6000 2500
Wire Wire Line
	6000 2400 6150 2400
Wire Wire Line
	6150 2300 6000 2300
Wire Wire Line
	2450 2700 2650 2700
Wire Wire Line
	2450 2600 2650 2600
Wire Wire Line
	2450 2500 2650 2500
Wire Wire Line
	2450 3100 2650 3100
Wire Notes Line
	7650 500  7650 6500
Wire Notes Line
	7650 5600 500  5600
Wire Notes Line
	3850 5600 3850 7800
Text Notes 1150 5750 0    60   ~ 0
AVR & Parallel/LPC Power & 3.3V Supply
Text Notes 4800 5800 0    60   ~ 0
SPI Power & 1.8V Supply
Text Notes 9350 600  0    60   ~ 0
SPI
Text Notes 3400 650  0    60   ~ 0
AVR and Parallel/LPC IF
$Comp
L CONN_02X05 P1
U 1 1
P 1050 2600
F 0 "P1" H 1050 2900 50  0000 C CNN
F 1 "AVR_JTAG" H 1050 2300 50  0000 C CNN
F 2 "Pin_Headers:Pin_Header_Straight_2x05_Pitch1.27mm" H 1050 1400 50  0001 C CNN
F 3 "" H 1050 1400 50  0000 C CNN
	1    1050 2600
	1    0    0    -1  
$EndComp
Text Label 2450 3400 0    60   ~ 0
TCK
Wire Wire Line
	2450 3400 2650 3400
Text Label 2450 3500 0    60   ~ 0
TMS
Text Label 2450 3600 0    60   ~ 0
TDO
Text Label 2450 3700 0    60   ~ 0
TDI
Wire Wire Line
	2450 3500 2650 3500
Wire Wire Line
	2450 3600 2650 3600
Wire Wire Line
	2450 3700 2650 3700
$Comp
L GND #PWR028
U 1 1
P 1350 2900
F 0 "#PWR028" H 1350 2650 50  0001 C CNN
F 1 "GND" H 1350 2750 50  0000 C CNN
F 2 "" H 1350 2900 50  0000 C CNN
F 3 "" H 1350 2900 50  0000 C CNN
	1    1350 2900
	1    0    0    -1  
$EndComp
Wire Wire Line
	1300 2800 1350 2800
Wire Wire Line
	1350 2400 1350 2900
Text Label 600  2800 0    60   ~ 0
TDI
Text Label 1550 2600 2    60   ~ 0
~RST
Wire Wire Line
	1300 2600 1550 2600
$Comp
L VCC #PWR029
U 1 1
P 1400 2300
F 0 "#PWR029" H 1400 2150 50  0001 C CNN
F 1 "VCC" H 1400 2450 50  0000 C CNN
F 2 "" H 1400 2300 50  0000 C CNN
F 3 "" H 1400 2300 50  0000 C CNN
	1    1400 2300
	1    0    0    -1  
$EndComp
Wire Wire Line
	1400 2500 1300 2500
Wire Wire Line
	1400 2300 1400 2500
Wire Wire Line
	1350 2400 1300 2400
Connection ~ 1350 2800
Text Label 600  2400 0    60   ~ 0
TCK
Text Label 600  2500 0    60   ~ 0
TDO
Text Label 600  2600 0    60   ~ 0
TMS
Wire Wire Line
	600  2400 800  2400
Wire Wire Line
	600  2500 800  2500
Wire Wire Line
	600  2600 800  2600
Wire Wire Line
	600  2800 800  2800
Text Label 2650 2800 2    60   ~ 0
SW
Text Label 1750 3750 2    60   ~ 0
SW
$Comp
L Jumper JP1
U 1 1
P 1250 3750
F 0 "JP1" H 1250 3900 50  0000 C CNN
F 1 "Button" H 1250 3670 50  0000 C CNN
F 2 "Buttons_Switches_ThroughHole:SW_PUSH_SMALL" H 1250 3750 50  0001 C CNN
F 3 "" H 1250 3750 50  0000 C CNN
	1    1250 3750
	1    0    0    -1  
$EndComp
$Comp
L GND #PWR030
U 1 1
P 900 3850
F 0 "#PWR030" H 900 3600 50  0001 C CNN
F 1 "GND" H 900 3700 50  0000 C CNN
F 2 "" H 900 3850 50  0000 C CNN
F 3 "" H 900 3850 50  0000 C CNN
	1    900  3850
	1    0    0    -1  
$EndComp
Wire Wire Line
	900  3850 900  3750
Wire Wire Line
	900  3750 950  3750
Wire Wire Line
	1550 3750 1750 3750
Text Label 9450 3200 0    60   ~ 0
IMOSI
Text Label 9450 3650 0    60   ~ 0
IMISO
Text Label 9450 1500 0    60   ~ 0
~ICS
Text Label 9450 1600 0    60   ~ 0
ICK
Wire Wire Line
	8550 3500 8450 3500
Connection ~ 8450 3500
Wire Wire Line
	8550 1850 8500 1850
Connection ~ 8500 1850
NoConn ~ 800  2700
NoConn ~ 1300 2700
$Comp
L PWR_FLAG #FLG031
U 1 1
P 800 4700
F 0 "#FLG031" H 800 4795 50  0001 C CNN
F 1 "PWR_FLAG" H 800 4880 50  0000 C CNN
F 2 "" H 800 4700 50  0000 C CNN
F 3 "" H 800 4700 50  0000 C CNN
	1    800  4700
	1    0    0    -1  
$EndComp
$Comp
L PWR_FLAG #FLG032
U 1 1
P 2950 6600
F 0 "#FLG032" H 2950 6695 50  0001 C CNN
F 1 "PWR_FLAG" H 2950 6780 50  0000 C CNN
F 2 "" H 2950 6600 50  0000 C CNN
F 3 "" H 2950 6600 50  0000 C CNN
	1    2950 6600
	1    0    0    -1  
$EndComp
Wire Wire Line
	2950 6600 2950 6650
Connection ~ 2950 6650
$Comp
L R_Small R17
U 1 1
P 2250 4400
F 0 "R17" H 2300 4500 50  0000 L CNN
F 1 "22" H 2300 4400 50  0000 L CNN
F 2 "Resistors_SMD:R_0603_HandSoldering" H 2250 4400 50  0001 C CNN
F 3 "" H 2250 4400 50  0000 C CNN
	1    2250 4400
	0    -1   -1   0   
$EndComp
$Comp
L R_Small R18
U 1 1
P 2250 4500
F 0 "R18" H 2100 4600 50  0000 L CNN
F 1 "22" H 2100 4500 50  0000 L CNN
F 2 "Resistors_SMD:R_0603_HandSoldering" H 2250 4500 50  0001 C CNN
F 3 "" H 2250 4500 50  0000 C CNN
	1    2250 4500
	0    -1   -1   0   
$EndComp
Wire Wire Line
	1950 4500 2150 4500
Wire Wire Line
	2050 4400 2150 4400
Wire Wire Line
	2350 4400 2650 4400
Wire Wire Line
	2350 4500 2650 4500
$Comp
L R_PACK4 RP3
U 1 1
P 900 1050
F 0 "RP3" H 900 1500 50  0000 C CNN
F 1 "10k" H 900 1000 50  0000 C CNN
F 2 "Resistors_SMD:R_Array_Concave_4x0603" H 900 1050 50  0001 C CNN
F 3 "" H 900 1050 50  0000 C CNN
	1    900  1050
	0    1    1    0   
$EndComp
Text Label 2050 2300 0    60   ~ 0
~HWB
Text Label 1450 1400 2    60   ~ 0
~HWB
Wire Wire Line
	1450 1400 1250 1400
Wire Wire Line
	1250 1400 1250 1250
Wire Wire Line
	1250 750  1250 850 
Wire Wire Line
	2600 1300 2600 1050
Text Label 1450 1500 2    60   ~ 0
~RST
Wire Wire Line
	1450 1500 1150 1500
Wire Wire Line
	1150 1500 1150 1250
Wire Wire Line
	1250 800  1150 800 
Wire Wire Line
	1150 800  1150 850 
Connection ~ 1250 800 
Wire Wire Line
	900  750  950  750 
Wire Wire Line
	950  750  950  850 
Wire Wire Line
	1050 750  1050 850 
Wire Wire Line
	1050 1250 1050 1500
Wire Wire Line
	950  1350 950  1250
Text Label 650  1500 0    60   ~ 0
VSPI_ADC
Wire Wire Line
	1050 1500 650  1500
Wire Wire Line
	950  1350 1050 1350
Connection ~ 1050 1350
Text Label 2250 3000 0    60   ~ 0
VSPI_ADC
$Comp
L R_PACK4 RP4
U 1 1
P 5800 2150
F 0 "RP4" H 5800 2600 50  0000 C CNN
F 1 "2k2" H 5800 2100 50  0000 C CNN
F 2 "Resistors_SMD:R_Array_Concave_4x0603" H 5800 2150 50  0001 C CNN
F 3 "" H 5800 2150 50  0000 C CNN
	1    5800 2150
	1    0    0    1   
$EndComp
$Comp
L R_PACK4 RP5
U 1 1
P 5900 4150
F 0 "RP5" H 5900 4600 50  0000 C CNN
F 1 "2k2" H 5900 4100 50  0000 C CNN
F 2 "Resistors_SMD:R_Array_Concave_4x0603" H 5900 4150 50  0001 C CNN
F 3 "" H 5900 4150 50  0000 C CNN
	1    5900 4150
	-1   0    0    1   
$EndComp
Text Label 2050 3150 2    60   ~ 0
LR1
Text Label 2050 3300 2    60   ~ 0
LR2
Text Label 2450 3200 0    60   ~ 0
LD1
Text Label 2450 3300 0    60   ~ 0
LD2
$Comp
L GND #PWR033
U 1 1
P 1500 3350
F 0 "#PWR033" H 1500 3100 50  0001 C CNN
F 1 "GND" H 1500 3200 50  0000 C CNN
F 2 "" H 1500 3350 50  0000 C CNN
F 3 "" H 1500 3350 50  0000 C CNN
	1    1500 3350
	1    0    0    -1  
$EndComp
Wire Wire Line
	1500 3150 1500 3350
Wire Wire Line
	1500 3150 1600 3150
Wire Wire Line
	1600 3300 1500 3300
Connection ~ 1500 3300
Wire Wire Line
	1900 3150 2050 3150
Wire Wire Line
	1900 3300 2050 3300
Text Label 6000 2200 0    60   ~ 0
LD1
Text Label 5600 2200 1    60   ~ 0
LR1
Text Label 5700 4200 2    60   ~ 0
LD2
Text Label 6100 4200 0    60   ~ 0
LR2
Wire Wire Line
	2450 3300 2650 3300
Wire Wire Line
	2650 3200 2450 3200
$EndSCHEMATC
